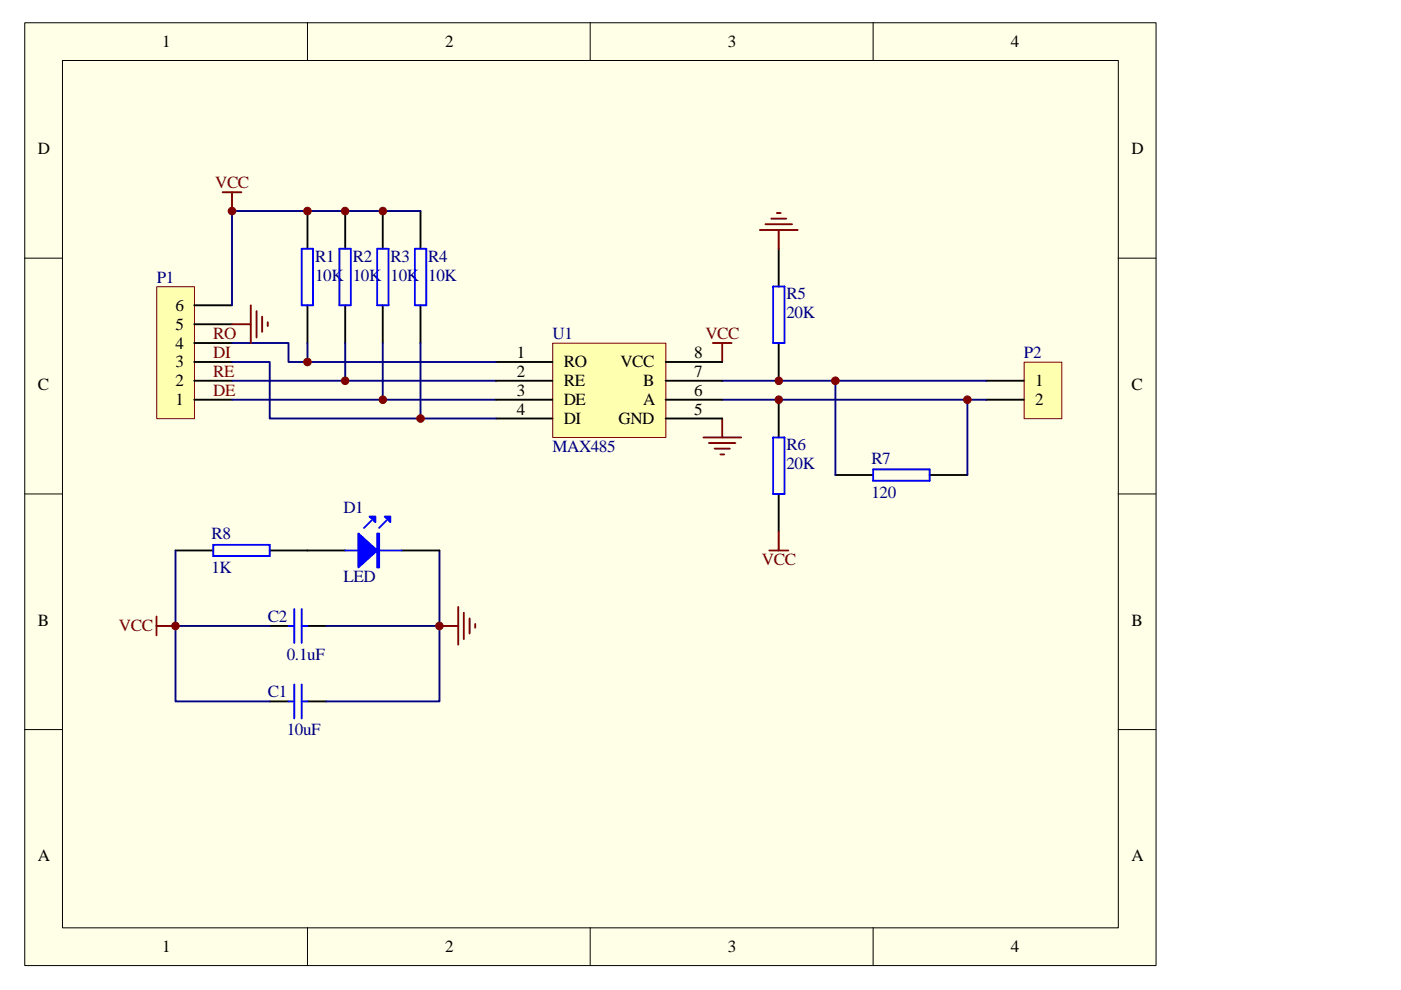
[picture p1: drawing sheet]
<svg xmlns="http://www.w3.org/2000/svg" width="297mm" height="210mm" viewBox="0 0 297 210" stroke-linecap="round" stroke-linejoin="round" font-family="sans-serif">
<path d="M5.2 4.8h239.9v199.9h-239.9z" fill="#ffffe8"/>
<g fill="none" stroke="#000" stroke-width=".21">
<path d="M5.2 4.8h239.9v199.9h-239.9zM13.2 12.8h223.9v183.9h-223.9zM65.2 4.8v8M125.1 4.8v8M185.1 4.8v8M5.2 54.7h8M237.1 54.7h8M5.2 104.7h8M237.1 104.7h8M5.2 154.7h8M237.1 154.7h8M65.2 196.7v8"/>
<path d="M125.1 196.7v8M185.1 196.7v8"/>
</g>
<path d="M217.2 76.8h7.9v12h-7.9z" fill="#ffffb0"/>
<path d="M217.1 76.8h8v12h-8z" fill="none" stroke="#800000" stroke-width=".21"/>
<g fill="none" stroke="#000" stroke-width=".4">
<path d="M65.2 44.7v8M73.2 44.7v8M81.1 44.7v8M89.2 44.7v8M165.1 52.7v8M65.2 64.7v8M73.2 64.7v8M81.1 64.7v8M89.2 64.7v8M165.1 72.7v8M165.1 84.8v8M209.1 80.7h8"/>
<path d="M209.1 84.8h8M37.2 116.7h8M57.2 116.7h8M165.1 104.7v8M177.1 100.7h8M197.1 100.7h8M57.2 132.7h4M65.2 132.7h4M57.2 148.7h4M65.2 148.7h4"/>
</g>
<g fill="none" stroke="#00f" stroke-width=".4">
<path d="M64 52.7h2.4v12h-2.4zM72 52.7h2.4v12h-2.4zM80 52.7h2.4v12h-2.4zM88 52.7h2.4v12h-2.4zM163.9 60.7h2.4v12h-2.4zM163.9 92.8h2.4v11.9h-2.4zM185.1 99.5h12v2.4h-12zM45.2 115.5h12v2.4h-12zM61.2 132.7h1.2M62.4 129.1v7.2M64 129.1v7.2M64 132.7h1.2"/>
<path d="M61.2 148.7h1.2M62.4 145.1v7.2M64 145.1v7.2M64 148.7h1.2"/>
</g>
<path d="M33.3 60.8h7.9v28h-7.9z" fill="#ffffb0"/>
<path d="M33.2 60.8h8v28h-8z" fill="none" stroke="#800000" stroke-width=".21"/>
<path d="M41.2 76.8h8M41.2 72.7h8M41.2 68.7h8M41.2 64.7h8M41.2 84.8h8M41.2 80.7h8" fill="none" stroke="#000" stroke-width=".4"/>
<g fill="none" stroke="#000080" stroke-width=".4">
<path d="M65.2 44.7h24M65.2 72.7v4.1M73.2 72.7v8M81.1 72.7v12.1M89.2 72.7v16M49.2 80.7h56M49.2 84.8h56M153.1 80.7h56M153.1 84.8h56M177.1 80.7v20M205.1 84.8v15.9M37.2 116.7v32h20"/>
<path d="M93.2 116.7v32h-24M37.2 132.7h20M69.2 132.7h24"/>
</g>
<g fill="none" stroke="#800000" stroke-width=".4">
<path d="M47.2 40.8h4M49.2 40.8v3.9M161.1 48.8h8M162.3 47.5h5.6M163.5 46.4h3.2M164.7 45.2h.8M165.1 48.8v3.9M151.1 72.7h4M153.1 72.7v4.1M149.1 92.8h8M150.3 93.9h5.6M151.5 95.1h3.2"/>
<path d="M152.7 96.4h.8M153.1 88.7v4.1M163.1 116.7h4M165.1 112.7v4M33.2 130.7v4M33.2 132.7h4M93.2 132.7h4M97.2 128.7v8M98.3 129.9v5.6M99.6 131.1v3.2M100.7 132.3v.8"/>
</g>
<path d="M117.2 72.8h24v20h-24z" fill="#ffffb0"/>
<path d="M117.2 72.8h24v20h-24z" fill="none" stroke="#800000" stroke-width=".21"/>
<path d="M105.2 76.8h11.9M141.1 76.8h12M105.2 80.7h11.9M105.2 84.8h11.9M105.2 88.7h11.9M141.1 80.7h12M141.1 84.8h12M141.1 88.7h12" fill="none" stroke="#000" stroke-width=".4"/>
<circle cx="165.1" cy="80.7" r=".8" fill="#800000"/>
<circle cx="165.1" cy="80.7" r=".8" fill="none" stroke="#800000" stroke-width=".21"/>
<circle cx="165.1" cy="84.7" r=".79" fill="#800000"/>
<circle cx="165.1" cy="84.7" r=".79" fill="none" stroke="#800000" stroke-width=".21"/>
<circle cx="73.2" cy="80.7" r=".79" fill="#800000"/>
<circle cx="73.2" cy="80.7" r=".79" fill="none" stroke="#800000" stroke-width=".21"/>
<circle cx="81.2" cy="84.7" r=".79" fill="#800000"/>
<circle cx="81.2" cy="84.7" r=".79" fill="none" stroke="#800000" stroke-width=".21"/>
<circle cx="177.1" cy="80.7" r=".81" fill="#800000"/>
<circle cx="177.1" cy="80.7" r=".81" fill="none" stroke="#800000" stroke-width=".21"/>
<circle cx="205.1" cy="84.7" r=".81" fill="#800000"/>
<circle cx="205.1" cy="84.7" r=".81" fill="none" stroke="#800000" stroke-width=".21"/>
<circle cx="37.2" cy="132.7" r=".8" fill="#800000"/>
<circle cx="37.2" cy="132.7" r=".8" fill="none" stroke="#800000" stroke-width=".21"/>
<circle cx="93.2" cy="132.7" r=".8" fill="#800000"/>
<circle cx="93.2" cy="132.7" r=".8" fill="none" stroke="#800000" stroke-width=".21"/>
<path d="M49.2 72.7h12v4.1h44" fill="none" stroke="#000080" stroke-width=".4"/>
<circle cx="65.2" cy="76.7" r=".81" fill="#800000"/>
<circle cx="65.2" cy="76.7" r=".81" fill="none" stroke="#800000" stroke-width=".21"/>
<path d="M49.2 76.8h8v11.9h48" fill="none" stroke="#000080" stroke-width=".4"/>
<circle cx="89.2" cy="88.7" r=".8" fill="#800000"/>
<circle cx="89.2" cy="88.7" r=".8" fill="none" stroke="#800000" stroke-width=".21"/>
<path d="M65.2 44.7h-16v20" fill="none" stroke="#000080" stroke-width=".4"/>
<circle cx="49.2" cy="44.8" r=".8" fill="#800000"/>
<circle cx="49.2" cy="44.8" r=".8" fill="none" stroke="#800000" stroke-width=".21"/>
<circle cx="65.2" cy="44.8" r=".81" fill="#800000"/>
<circle cx="65.2" cy="44.8" r=".81" fill="none" stroke="#800000" stroke-width=".21"/>
<circle cx="73.2" cy="44.7" r=".79" fill="#800000"/>
<circle cx="73.2" cy="44.7" r=".79" fill="none" stroke="#800000" stroke-width=".21"/>
<circle cx="81.2" cy="44.7" r=".8" fill="#800000"/>
<circle cx="81.2" cy="44.7" r=".8" fill="none" stroke="#800000" stroke-width=".21"/>
<path d="M49.2 68.7h4M53.2 64.7v8M54.4 66v5.5M55.6 67.1v3.3M56.8 68.3v.8" fill="none" stroke="#800000" stroke-width=".4"/>
<path d="M65.2 116.7h8M85.2 116.7h8" fill="none" stroke="#000" stroke-width=".4"/>
<path d="M73.2 116.7h12M78.8 110.3l-1.6 1.6M82 110.3l-1.6 1.6" fill="none" stroke="#00f" stroke-width=".4"/>
<path d="M76 113.1l4 3.6-4 3.6z" fill="#00f"/>
<path d="M76 113.1l4 3.6-4 3.6zM80 113.1h.4v7.2h-.4z" fill="none" stroke="#00f" stroke-width=".4"/>
<path d="M80.2 113.1v7.2" fill="none" stroke="#00f" stroke-width=".42"/>
<path d="M81.6 109.5h1.2v1.2z" fill="#00f"/>
<path d="M81.6 109.5h1.2v1.2z" fill="none" stroke="#00f" stroke-width=".4"/>
<path d="M78.4 109.5h1.2v1.2z" fill="#00f"/>
<path d="M78.4 109.5h1.2v1.2z" fill="none" stroke="#00f" stroke-width=".4"/>
<g font-size="3.6">
<text x="34.4" y="9.9">1</text>
<text x="94.4" y="9.9">2</text>
<text x="154.3" y="9.9">3</text>
<text x="214.3" y="9.9">4</text>
<text x="8" y="32.7">D</text>
<text x="239.9" y="32.7">D</text>
<text x="37.2" y="65.9">6</text>
<text x="37.2" y="69.9">5</text>
<text x="37.2" y="77.9">3</text>
<text x="37.2" y="73.9">4</text>
<text x="109.6" y="75.9">1</text>
<text x="119.5" y="77.9">RO</text>
<text x="131.6" y="77.9">VCC</text>
<text x="147.1" y="75.9">8</text>
<text x="8" y="82.7">C</text>
<text x="37.2" y="81.9">2</text>
<text x="109.6" y="79.9">2</text>
<text x="109.6" y="83.9">3</text>
<text x="119.5" y="81.9">RE</text>
<text x="136.4" y="81.9">B</text>
<text x="147.1" y="83.9">6</text>
<text x="147.1" y="79.9">7</text>
<text x="219.5" y="81.9">1</text>
<text x="239.9" y="82.7">C</text>
<text x="37.2" y="85.9">1</text>
<text x="109.6" y="87.9">4</text>
<text x="119.5" y="85.9">DE</text>
<text x="119.5" y="89.9">DI</text>
<text x="131.1" y="89.9">GND</text>
<text x="136.4" y="85.9">A</text>
<text x="147.1" y="87.9">5</text>
<text x="219.5" y="85.9">2</text>
<text x="8" y="132.7">B</text>
<text x="239.9" y="132.7">B</text>
<text x="8" y="182.6">A</text>
<text x="239.9" y="182.6">A</text>
<text x="34.4" y="201.8">1</text>
<text x="94.4" y="201.8">2</text>
<text x="154.3" y="201.8">3</text>
<text x="214.3" y="201.8">4</text>
</g>
<g font-size="3.6" fill="#800000">
<text x="45.6" y="39.9">VCC</text>
<text x="45.2" y="71.9">RO</text>
<text x="149.6" y="71.9">VCC</text>
<text x="45.2" y="75.9">DI</text>
<text x="45.2" y="79.9">RE</text>
<text x="45.2" y="83.9">DE</text>
<text x="161.5" y="119.9">VCC</text>
<text x="25.2" y="133.9">VCC</text>
</g>
<g font-size="3.6" fill="#000080">
<text x="33.2" y="59.9">P1</text>
<text x="66.8" y="55.5">R1</text>
<text x="66.8" y="59.5">10K</text>
<text x="74.8" y="55.5">R2</text>
<text x="74.8" y="59.5">10K</text>
<text x="82.8" y="55.5">R3</text>
<text x="82.8" y="59.5">10K</text>
<text x="90.8" y="55.5">R4</text>
<text x="90.8" y="59.5">10K</text>
<text x="166.7" y="63.5">R5</text>
<text x="117.2" y="71.9">U1</text>
<text x="166.7" y="67.5">20K</text>
<text x="217.1" y="75.9">P2</text>
<text x="117.2" y="95.9">MAX485</text>
<text x="166.7" y="95.5">R6</text>
<text x="166.7" y="99.5">20K</text>
<text x="184.7" y="98.3">R7</text>
<text x="184.7" y="105.5">120</text>
<text x="72.8" y="108.7">D1</text>
<text x="44.8" y="114.3">R8</text>
<text x="44.8" y="121.5">1K</text>
<text x="72.8" y="123.5">LED</text>
<text x="56.8" y="131.9">C2</text>
<text x="60.8" y="139.9">0.1uF</text>
<text x="56.8" y="147.9">C1</text>
<text x="60.8" y="155.9">10uF</text>
</g>
</svg>
